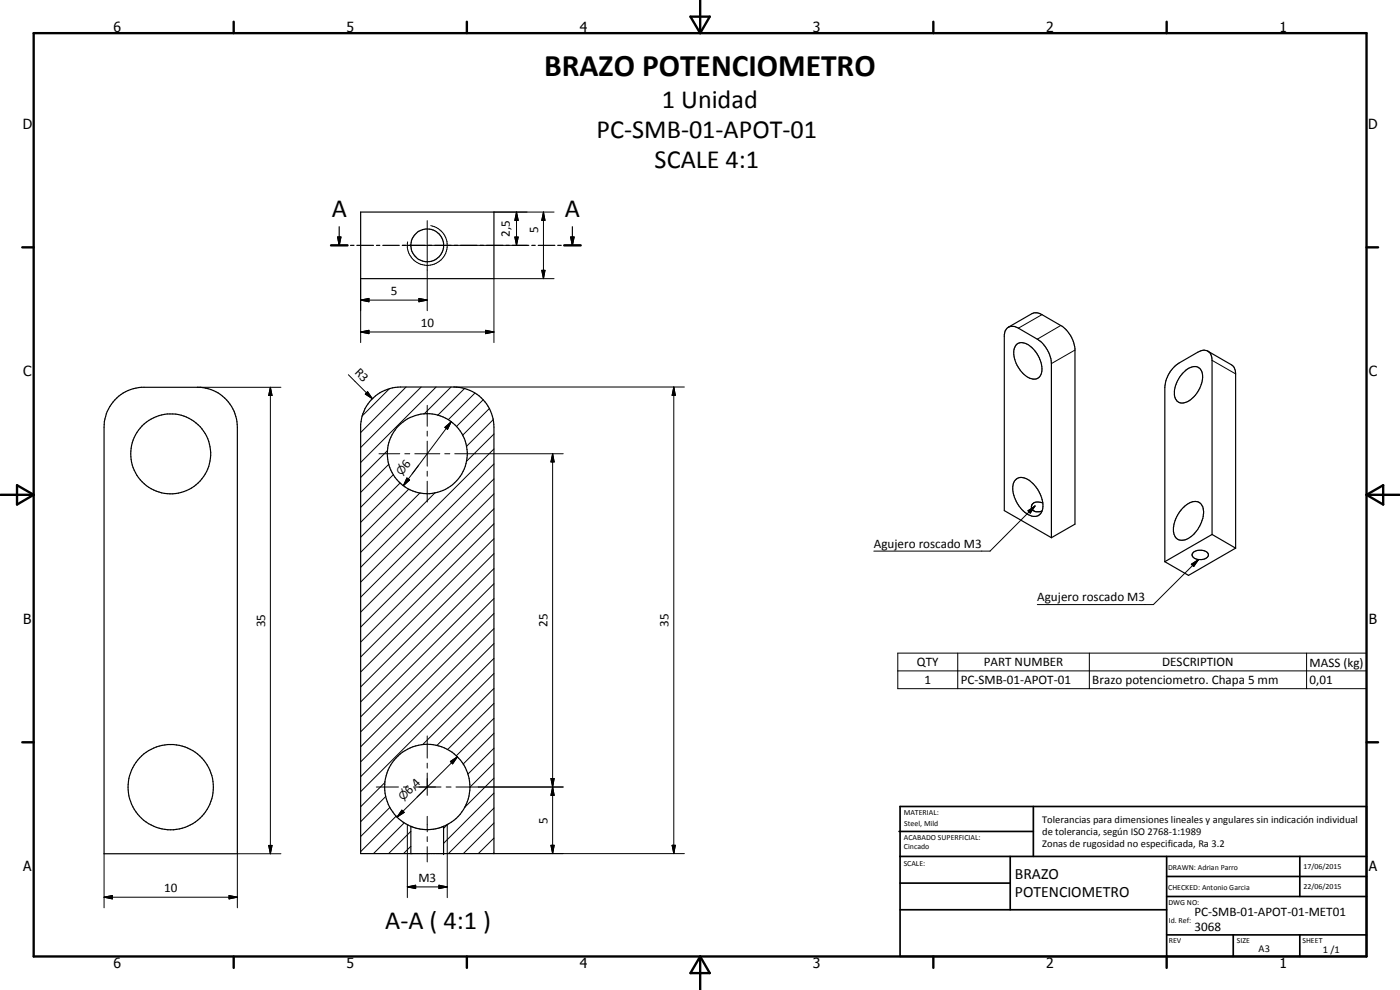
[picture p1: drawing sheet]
<svg xmlns="http://www.w3.org/2000/svg" width="420mm" height="297mm" viewBox="0 0 420 297" stroke-linecap="round" stroke-linejoin="round" font-family="sans-serif">
<g fill="none" stroke="#000" stroke-width=".35">
<path d="M99.3 73.6h5M101.3 71.1h1l-.5 2.5zM101.8 68v5.6M105.2 73.6h1M107.1 73.6h5M108.2 63.6h40v20h-40zM113 73.6h1M114.9 73.6h4.9M120.7 73.6h1.1M122.6 73.6h5M128.5 73.6h1.1M130.5 73.6h4.9"/>
<path d="M136.3 73.6h1M138.2 73.6h5M144 73.6h1.1M146 73.6h4.9M151.8 73.6h1.1M153.7 73.6h5M159.6 73.6h1M161.5 73.6h5M167.4 73.6h1M169.3 73.6h5M171.3 71.1h1l-.5 2.5zM171.8 68v5.6"/>
<path d="M302.6 98.2l7.7-4.3h1.2l.8 .3 6 3.5a9.4 9.4 0 0 1 4.3 6.8v52.8l-7.1 4M302.6 98.2l-.9 1-.3 1.3v52.7l14.1 8.1M302.6 98.2a3.1 3.1 0 0 1 3 .3l5.7 3.3a9.5 9.5 0 0 1 4.2 7.3v52.2M111.5 119.9a12.4 12.4 0 0 1 8.7-3.8h16a12.1 12.1 0 0 1 12 12v128h-40v-128.8a12.8 12.8 0 0 1 3.3-7.4zM305 103.5a3.1 3.1 0 0 1 4.4 .6 8.5 8.5 0 0 1 3.1 8.2 2.59 2.59 0 0 1-4.4 .7 8.9 8.9 0 0 1-3.7-8.5zM355.1 111.8a4.3 4.3 0 0 1 4.4-1.6 4.1 4.1 0 0 1 1 5.2 7.7 7.7 0 0 1-5.8 5.5 2.4 2.4 0 0 1-2.2-2.5 9.3 9.3 0 0 1 2.6-6.6zM362.5 105.4a2.84 2.84 0 0 0-3 .3l-5.6 3.2a9.4 9.4 0 0 0-4.3 7.4v52.2M362.5 105.4l.9 1 .4 1.7v52.3M362.5 105.4l7.1 4.1a2.99 2.99 0 0 1 1.2 2.7v52.3M34.4 120a11.9 11.9 0 0 1 8-3.8h17.7a12 12 0 0 1 11.1 12v128h-40v-128a11.8 11.8 0 0 1 3.2-8.2zM304.7 144.1a2.92 2.92 0 0 1 4.1 0 9.3 9.3 0 0 1 3.9 9.2 2.52 2.52 0 0 1-3.9 1.2 9.5 9.5 0 0 1-4.7-9.4zM313 150.9a2.38 2.38 0 0 0-3.3 .7l-.1 .7a1.39 1.39 0 0 0 1.3 1.2l1.8-.2"/>
<path d="M354.9 152.5a4.8 4.8 0 0 1 4.8-1.8 3.6 3.6 0 0 1 1.4 4.3 9.8 9.8 0 0 1-5 6.8 2.63 2.63 0 0 1-3.9-2.4 9.9 9.9 0 0 1 2.7-6.9zM358.2 165.7a3.3 3.3 0 0 1 4.5 .6 2.15 2.15 0 0 1-2.9 1.6 1.65 1.65 0 0 1-1.9-1.9zM363.8 160.4l-14.2 8.1M363.8 160.4l7 4.1M370.8 164.5l-14.1 8.1-7.1-4.1M123.3 247.9v8.2M123.3 247.9a12.8 12.8 0 0 1-5.2-19.6 12.8 12.8 0 0 1 20.3 0 12.8 12.8 0 0 1-5.3 19.6M123.3 247.9a12.8 12.8 0 0 0 7.3 .8l2.5-.8M133.1 247.9v8.2"/>
<circle cx="128.2" cy="73.6" r="4.9"/>
<circle cx="51.2" cy="136.2" r="12"/>
<circle cx="128.2" cy="136.1" r="12"/>
<circle cx="51.2" cy="236.2" r="12.8"/>
</g>
<g fill="none" stroke="#000" stroke-width=".3">
<path d="M120.8 73.6h37.4M128.2 66.2v27M129.3 67.7a6 6 0 0 1 4.9 6.9 6 6 0 0 1-7 4.9 6 6 0 0 1-4.9-6.9M148.2 63.6h18.1M154.5 71.1h1l-.5 2.5zM155 63.6l.5 2.5h-1zM155 63.6v10M163.1 63.6l.5 2.5h-1zM163.1 63.6v20M108.2 99.6l2.5-.5v1zM108.2 90l2.5-.5v1.1zM108.2 99.6h40"/>
<path d="M108.2 83.6v19.2M108.2 90h20M125.7 89.5l2.5 .5-2.5 .6zM145.7 99.1l2.5 .5-2.5 .5zM162.6 81.1h1l-.5 2.5zM166.3 83.6h-18.1v19.2M312.7 94.4l-7.1 4.1M318.3 97.7l-7 4.1M59.2 116.2h25.1M81.1 116.2l.5 2.5h-1zM81.1 116.2v140M104.6 112.4l7.1 7.2"/>
<path d="M110.3 117.5l1.4 2.1-2.1-1.4zM116.9 116.6l-8.2 8.2M121.9 116.1l-13.7 13.7M126.4 116.1l-18.2 18.2M130.9 116.1l-22.7 22.7M135.4 116.1l-8.1 8.1M136.2 116.1h69.2M139.4 116.6l-8 8M142.5 117.9l-8 8M145 120l-8 8M202.2 116.1l.5 2.5h-1zM202.2 116.1v140"/>
<path d="M322.6 105l-7.1 4.1M363.8 108.1l7 4.1M113.7 136.1h6.3M116.3 135.2l-8.1 8.1M116.7 139.3l-8.5 8.4M121.5 136.1h1.5M124.5 136.1h7.5M125.6 139.6l-1.9 2.6M128.2 121.6v6.3M128.2 129.4v1.5M128.2 132.4v7.5M133.5 136.1h1.5"/>
<path d="M133.5 128.2l1.9-1.7-1.1 2.3zM135.4 126.5l-14.3 19.2M136.5 136.1h32.5M146.8 122.6l-8 8M148 125.9l-8 8M148.2 139.2l-40 40M148.2 134.7l-40 40M148.2 130.2l-8.2 8.2M165.9 136.1l.4 2.5h-1zM165.9 136.1v120M118.1 142.4l-9.9 9.8M120.1 144.9l-11.9 11.8"/>
<path d="M122.1 143.4l.8 .6-1.8 1.7zM122.7 146.7l-14.5 14.5M126 147.9l-17.8 17.8M128.2 141.4v1.5M128.2 144.4v6.2M130.5 147.9l-22.3 22.3M148.2 157.1l-40 40M148.2 152.7l-40 40M148.2 148.2l-40 40M148.2 143.7l-40 40M308.5 153.2l2.1-1.4-1.4 2.2zM310.6 151.8l-13.5 13.6h-34.9"/>
<path d="M148.2 179.6l-40 40M148.2 175.1l-40 40M148.2 170.6l-40 40M148.2 166.1l-40 40M148.2 161.6l-40 40M357.5 169.3l2.2-1.4-1.4 2.1zM359.7 167.9l-13.6 13.5h-34.8M148.2 197.5l-40 40M148.2 193.1l-40 39.9M148.2 188.6l-40 40M148.2 184.1l-40 40M269.4 196h140.7v10.6h-140.7z"/>
<path d="M287.4 196v10.6M326.9 196v10.6M392.1 196v10.6M148.2 215.5l-11.3 11.3M148.2 211l-13.9 13.9M148.2 206.5l-17.1 17.2M148.2 202.1l-21.4 21.3M269.4 201.3h140.7M112.9 236.1h6.7M115.5 234.8l-7.3 7.3M115.8 239l-7.6 7.5M121.1 236.1h1.5"/>
<path d="M124.1 236.1h8.3M128.2 220.8v6.7M128.2 229v1.5M128.2 231.9v6.7M128.5 235.9l-3.3 3.2M133.9 236.1h1.5M135.2 228.5l2.1-1.4-1.5 2.1zM136.9 236.1h32.1M137.3 227.1l-18.1 18.1M148.2 238l-15.1 15M148.2 233.5l-8.9 8.9M148.2 229l-7.2 7.2"/>
<path d="M148.2 224.5l-7.8 7.8M148.2 220l-9.2 9.3M165.3 233.6h1l-.4 2.5zM165.9 236.1l.4 2.5h-1zM31.2 256.2v16.2M80.6 253.7h1l-.5 2.5zM84.3 256.2h-13.1v16.2M117 242.2l-8.8 8.8M118.9 244.9l-10.7 10.6M120.6 243.1l.7 .7-2.1 1.4zM121.3 246.9l-9.2 9.2M122.2 247.4v21.9"/>
<path d="M123.3 253.9l-2.2 2.2M123.3 249.4l-6.7 6.7M128.2 244.9v4.7M128.2 251v1.5M128.2 254v4.6M134.2 247.4v21.9M134.4 247.3l-1.3 1.2M148.2 255.9l-.2 .2M148.2 251.5l-4.7 4.6M148.2 246.9l-9.1 9.2M148.2 242.4l-13.6 13.7M148.2 256.1h57.2"/>
<path d="M165.3 253.6h1l-.4 2.5zM201.7 253.6h1l-.5 2.5zM31.2 269.2l2.5-.5v1zM31.2 269.2h40M68.7 268.7l2.5 .5-2.5 .5zM122.2 266.1l2.5-.5v1zM122.2 266.1h12M131.7 265.6l2.5 .5-2.5 .5z"/>
</g>
<g fill="#000">
<circle cx="133.1" cy="247.9" r=".18"/>
<circle cx="133.1" cy="256.1" r=".18"/>
</g>
<g fill="none" stroke="#000" stroke-width=".71">
<path d="M10.1 9.9h400v277.1h-400zM70.1 6.5v3.4M140.1 6.5v3.4M207.2 5h5.8l-2.9 4.9zM210.1 0v9.9M280.1 6.5v3.4M350.1 6.5v3.4M6.7 74.2h3.4M99.3 73.6h5M169.3 73.6h5M410.1 74.2h3.5M.1 148.5h10"/>
<path d="M5.1 145.6l5 2.9-5 2.9zM410.1 148.5h10M410.1 148.5l5-2.9v5.8zM6.7 222.7h3.4M410.1 222.7h3.5M70.1 287v3.4M140.1 287v3.4M210.1 287v10M210.1 287l2.9 5h-5.8zM280.1 287v3.4M350.1 287v3.4"/>
</g>
<g fill="none" stroke="#000" stroke-width=".51">
<path d="M269.8 249.5h40.3M270.1 242h140v45h-140zM270.1 257h140M303.2 257v16M310.1 242v15M350.1 257v30M390.1 257v12M270.1 265h33.1M270.1 273h80M350.1 269h60M350.1 263h60M350.1 280.5h60"/>
<path d="M370.1 280.5v6.5M390.1 280.5v6.5"/>
</g>
<g fill="#000">
<path d="M101.3 71.1h1l-.5 2.5zM154.5 71.1h1l-.5 2.5zM155 63.6l.5 2.5h-1zM163.1 63.6l.5 2.5h-1zM171.3 71.1h1l-.5 2.5zM108.2 99.6l2.5-.5v1zM108.2 90l2.5-.5v1.1zM125.7 89.5l2.5 .5-2.5 .6zM162.6 81.1h1l-.5 2.5zM81.1 116.2l.5 2.5h-1zM110.3 117.5l1.4 2.1-2.1-1.4zM145.7 99.1l2.5 .5-2.5 .5z"/>
<path d="M202.2 116.1l.5 2.5h-1zM133.5 128.2l1.9-1.7-1.1 2.3zM165.9 136.1l.4 2.5h-1zM122.1 143.4l.8 .6-1.8 1.7zM308.5 153.2l2.1-1.4-1.4 2.2zM357.5 169.3l2.2-1.4-1.4 2.1zM135.2 228.5l2.1-1.4-1.5 2.1zM165.3 233.6h1l-.4 2.5zM165.9 236.1l.4 2.5h-1zM80.6 253.7h1l-.5 2.5zM120.6 243.1l.7 .7-2.1 1.4zM165.3 253.6h1l-.4 2.5z"/>
<path d="M201.7 253.6h1l-.5 2.5zM31.2 269.2l2.5-.5v1zM68.7 268.7l2.5 .5-2.5 .5zM122.2 266.1l2.5-.5v1zM131.7 265.6l2.5 .5-2.5 .5z"/>
</g>
<text font-size="9.4" x="163.3" y="22.8">BRAZO POTENCIOMETRO</text>
<g font-size="7.9">
<text x="198.7" y="32.3">1 Unidad</text>
<text x="179.1" y="41.3">PC-SMB-01-APOT-01</text>
<text x="196.5" y="50.3">SCALE 4:1</text>
<text x="99.6" y="65.1">A</text>
<text x="169.5" y="65.1">A</text>
<text x="115.6" y="278.7">A-A ( 4:1 )</text>
</g>
<g font-size="4.7">
<text x="304.6" y="263.8">BRAZO</text>
<text x="304.6" y="269.2">POTENCIOMETRO</text>
</g>
<g font-size="4.2">
<text x="34" y="9.6">6</text>
<text x="104" y="9.6">5</text>
<text x="174" y="9.6">4</text>
<text x="244" y="9.6">3</text>
<text x="314" y="9.6">2</text>
<text x="384" y="9.6">1</text>
<text x="6.8" y="38.7">D</text>
<text x="410.6" y="38.7">D</text>
<text x="7" y="112.9">C</text>
<text x="410.8" y="112.9">C</text>
<text x="7" y="187.1">B</text>
<text x="410.8" y="187.1">B</text>
<text x="7" y="261.4">A</text>
<text x="410.8" y="261.4">A</text>
<text x="34" y="290.4">6</text>
<text x="104" y="290.4">5</text>
<text x="174" y="290.4">4</text>
<text x="244" y="290.4">3</text>
<text x="314" y="290.4">2</text>
<text x="384" y="290.4">1</text>
</g>
<g font-size="3.9">
<text x="153" y="71.2" transform="rotate(-90 153 71.2)">2,5</text>
<text x="161.5" y="69.9" transform="rotate(-90 161.5 69.9)">5</text>
<text x="117.3" y="88.5">5</text>
<text x="126.3" y="98.1">10</text>
<text x="106.2" y="111.9" transform="rotate(45 106.2 111.9)">R3</text>
<text x="122.2" y="140.6" transform="rotate(-53 122.2 140.6)">6</text>
<text x="262.2" y="164.3">Agujero roscado M3</text>
<text x="311.3" y="180.3">Agujero roscado M3</text>
<text x="79.6" y="188.2" transform="rotate(-90 79.6 188.2)">35</text>
<text x="164.3" y="188.1" transform="rotate(-90 164.3 188.1)">25</text>
<text x="200.6" y="188.1" transform="rotate(-90 200.6 188.1)">35</text>
<text x="275.2" y="199.9">QTY</text>
<text x="295.2" y="199.9">PART NUMBER</text>
<text x="348.8" y="199.9">DESCRIPTION</text>
<text x="393" y="200">MASS (kg)</text>
<text x="277.4" y="205.2">1</text>
<text x="288.3" y="205.2">PC-SMB-01-APOT-01</text>
<text x="327.8" y="205.3">Brazo potenciometro. Chapa 5 mm</text>
<text x="393" y="205.2">0,01</text>
<text x="122.9" y="238.4" transform="rotate(-45 122.9 238.4)">6,4</text>
<text x="164.3" y="247.1" transform="rotate(-90 164.3 247.1)">5</text>
<text x="49.3" y="267.6">10</text>
<text x="125.6" y="264.6">M3</text>
<text x="358.5" y="275">PC-SMB-01-APOT-01-MET01</text>
<text x="358.5" y="279.4">3068</text>
</g>
<g font-size="3.3">
<text x="120.6" y="142.8" transform="rotate(-53 120.6 142.8)">⌀</text>
<text x="121" y="240.4" transform="rotate(-45 121 240.4)">⌀</text>
</g>
<g font-size="3.1">
<text x="312.7" y="246.8">Tolerancias para dimensiones lineales y angulares sin indicación individual</text>
<text x="312.7" y="250.4">de tolerancia, según ISO 2768-1:1989</text>
<text x="312.7" y="254">Zonas de rugosidad no especificada, Ra 3.2</text>
<text x="377.7" y="285.6">A3</text>
<text x="397" y="285.9">1 /1</text>
</g>
<g font-size="2.4">
<text x="271.2" y="244.4">MATERIAL:</text>
<text x="271.3" y="252">ACABADO SUPERFICIAL:</text>
<text x="271.4" y="247.9">Steel, Mild</text>
<text x="271.3" y="254.6">Cincado</text>
<text x="271.2" y="259.7">SCALE:</text>
<text x="350.6" y="261">DRAWN: Adrian Parro</text>
<text x="391.2" y="260.6">17/06/2015</text>
<text x="350.6" y="267">CHECKED: Antonio Garcia</text>
<text x="391.2" y="266.7">22/06/2015</text>
<text x="350.6" y="271.4">DWG NO:</text>
<text x="350.8" y="276.9">Id. Ref:</text>
<text x="350.8" y="282.8">REV</text>
<text x="371.2" y="282.9">SIZE</text>
<text x="390.9" y="282.9">SHEET</text>
</g>
</svg>
